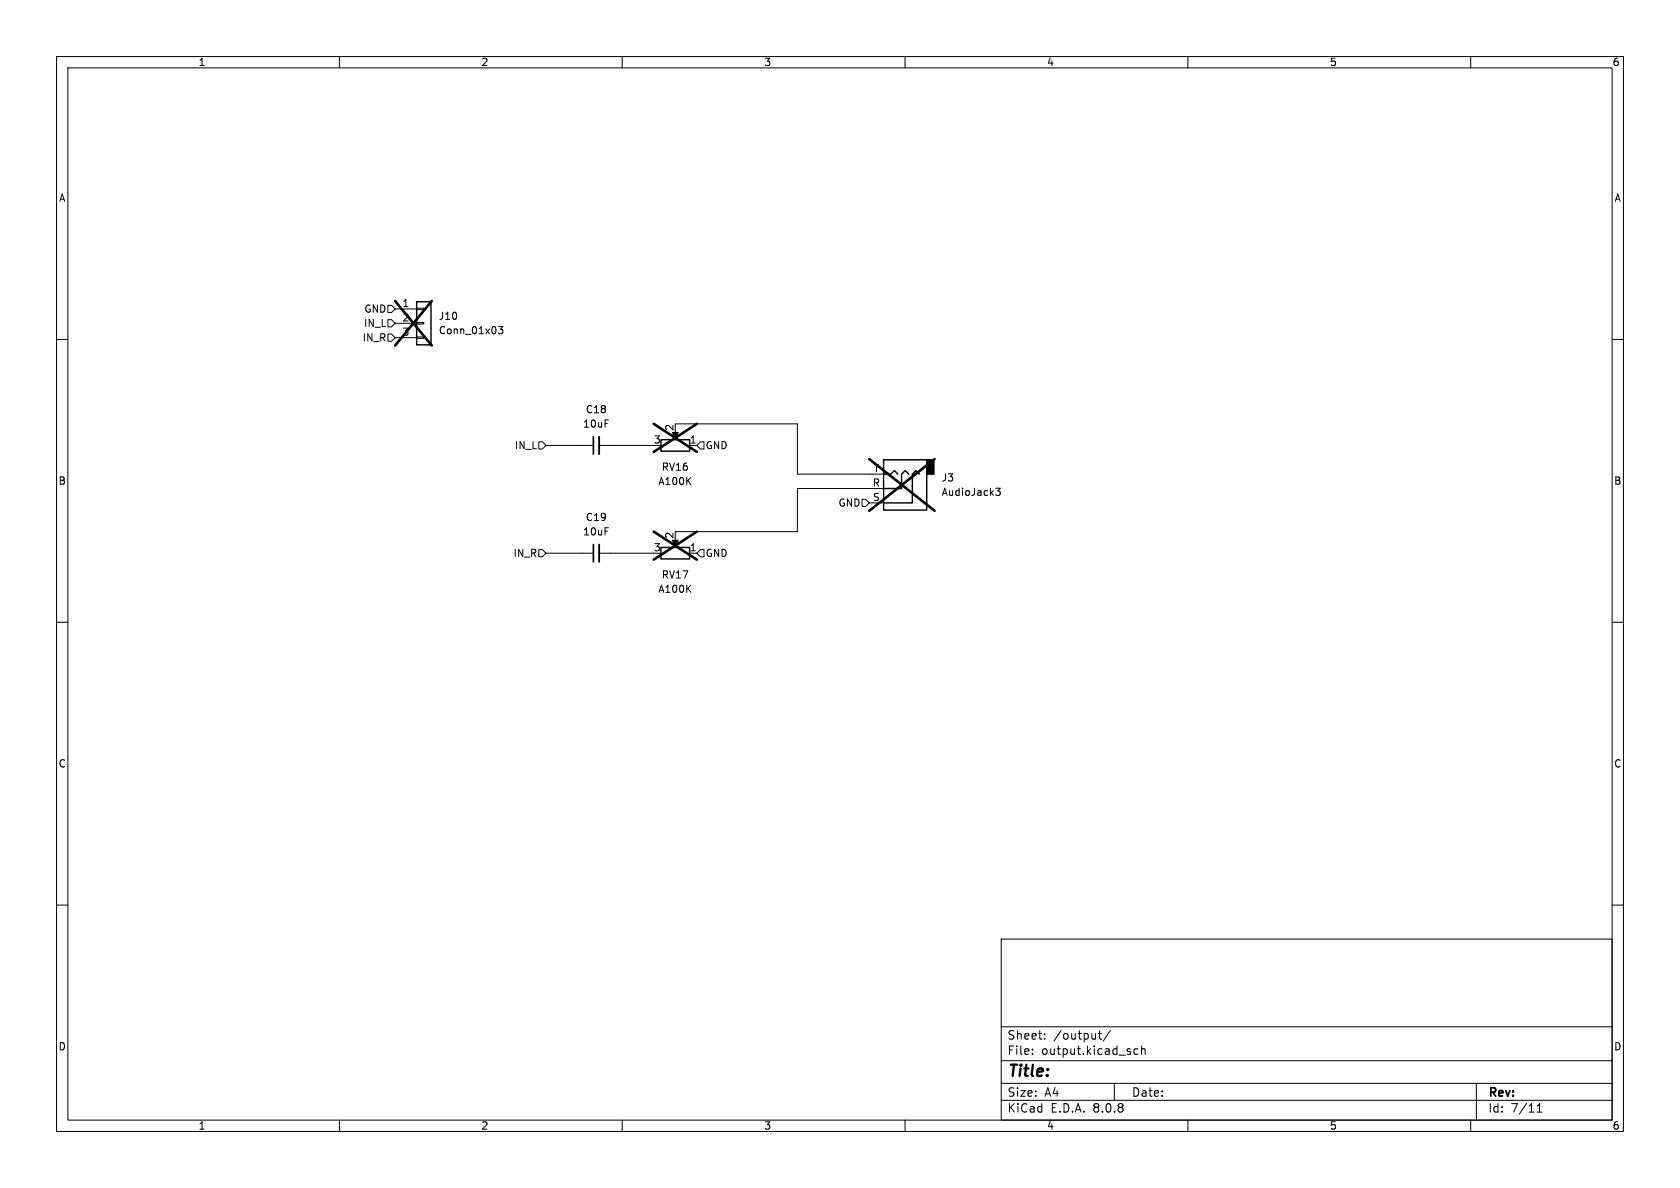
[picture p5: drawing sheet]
<svg xmlns="http://www.w3.org/2000/svg" width="297mm" height="210mm" viewBox="0 0 297 210" stroke-linecap="round" stroke-linejoin="round" font-family="sans-serif">
<g fill="none" stroke="#000" stroke-width=".18">
<path d="M10 10h277v190h-277zM12 12h273v186h-273zM60 10v2M110 10v2M160 10v2M210 10v2M260 10v2M68.6 59.1h.6l.6 .6-.6 .6h-.6zM68.6 56.5h.6l.6 .7-.6 .6h-.6zM68.6 54h.6l.6 .6-.6 .6h-.6zM69.8 54.6h3.9M69.8 57.2h3.9"/>
<path d="M69.8 59.7h3.9M73.7 59.6h1.2v.2h-1.2zM73.7 57h1.2v.3h-1.2zM73.7 54.5h1.2v.2h-1.2zM88.1 57.7h.8l-.4 .5 .3 .1v.6l-.2 .1-.5-.1M10 60h2M95.2 78.1h.7l.6 .6-.6 .7h-.7zM96.5 78.7h8.4M105.9 78.7h9.7M119.4 74.9h21.6v8.9h15.2M119.4 76.2v1M121.9 78.7h1.3"/>
<path d="M123.8 78.1h.7v1.3h-.7l-.6-.7zM285 60h2M95.2 97.2h.7l.6 .6-.6 .6h-.7zM96.5 97.8h8.4M105.9 97.8h9.7M119.4 95.3v1M121.9 97.8h1.3M123.8 97.2h.7v1.2h-.7l-.6-.6zM152.4 88.3h.6l.7 .6-.7 .6h-.6zM153.7 88.9h2.5M156.2 86.4h-15.2v7.6h-21.6M176 86.3h.8l-.4 .5 .4 .1v.6l-.2 .1-.6-.1"/>
<path d="M10 110h2M285 110h2M10 160h2M177 166h108v32h-108zM285 160h2M60 198v2M110 198v2M160 198v2M177 194.5h108M177 191.5h108M177 187.5h108M177 181.5h108"/>
<path d="M182.5 186.3v.1M182.5 185.5v.1M184.7 183.6v.1M184.7 182.8v.1M194.2 182.7h.5M194.4 182.2v1.3l.3 .2M196.3 182.1l-1.3 2M197 191.5v3M201.2 185.5l-.5-.1-.2 .3v.4l.1 .2h.6M201.8 185.5l.2-.1 .4 .1 .1 .9M201.8 184.9v1.5M210 198v2"/>
<path d="M260 198v2M261 191.5v6.5M271.7 196.6h.9M271.7 195.5l.5-.4v1.5"/>
</g>
<path d="M163.8 81.3h1.3v2.5h-1.3z" fill="#000" stroke="#000" stroke-width=".25"/>
<path d="M73.7 53.3h2.5v7.7h-2.5zM116.8 77.7h5.1v2.1h-5.1zM116.8 96.8h5.1v2h-5.1zM156.2 81.3h7.6v8.9h-7.6zM156.2 83.8h1.3l.6-.6 .6 .6M160.7 83.8l-.7-.6-.6 .6v2.6h-3.2M162.6 83.8l-.7-.6-.6 .6v5.1h-5.1" fill="none" stroke="#000" stroke-width=".25"/>
<path d="M69.8 53.2l6.5 7.9M76.3 53.2l-6.5 7.9M115.6 74.9l7.6 5M123.2 74.9l-7.6 5M115.6 94l7.6 4.9M123.2 94l-7.6 4.9M153.7 81.2l11.5 9.1M165.2 81.2l-11.5 9.1" fill="none" stroke="#000" stroke-width=".46"/>
<path d="M118.9 76.5h1l-.5 1.1zM118.9 95.5h1l-.5 1.1z" fill="#000" stroke="#000" stroke-width=".18"/>
<path d="M105.9 77.2v3.1M105.9 96.3v3" fill="none" stroke="#000" stroke-width=".33"/>
<path d="M104.9 77.2v3.1M104.9 96.3v3" fill="none" stroke="#000" stroke-width=".3"/>
<text font-size="2.8" x="178" y="190.9">Title:</text>
<g font-size="2.1">
<text x="178" y="184">Sheet:</text>
<text x="186.2" y="184">/output/</text>
<text x="178" y="186.7">File:</text>
<text x="184.1" y="186.7">output.kicad_sch</text>
<text x="178" y="196.9">KiCad</text>
<text x="178" y="194.1">Size:</text>
<text x="184.7" y="194.1">A4</text>
<text x="185.7" y="196.9">E.D.A.</text>
<text x="193.3" y="196.9">8.0.8</text>
<text x="200" y="194.1">Date:</text>
<text x="263" y="194.3">Rev:</text>
<text x="263" y="196.9">Id:</text>
<text x="267.1" y="196.9">7/11</text>
</g>
<g font-size="1.8">
<text x="35" y="11.9">1</text>
<text x="85" y="11.9">2</text>
<text x="135" y="11.9">3</text>
<text x="185" y="11.9">4</text>
<text x="235" y="11.9">5</text>
<text x="285" y="11.9">6</text>
<text x="10.3" y="35.9">A</text>
<text x="285.3" y="35.9">A</text>
<text x="64.3" y="58">IN_L</text>
<text x="64.3" y="55.5">GND</text>
<text x="71" y="54.4">1</text>
<text x="71" y="56.9">2</text>
<text x="71" y="59.4">3</text>
<text x="77.5" y="59.3">Conn_01x03</text>
<text x="77.5" y="56.7">J10</text>
<text x="64" y="60.6">IN_R</text>
<text x="103" y="75.8">10uF</text>
<text x="103.5" y="73.3">C18</text>
<text x="119.1" y="76.3" transform="rotate(-90 119.1 76.3)">2</text>
<text x="90.9" y="79.6">IN_L</text>
<text x="115.5" y="78.5">3</text>
<text x="116.9" y="83.4">RV16</text>
<text x="121.8" y="78.5">1</text>
<text x="124.7" y="79.6">GND</text>
<text x="154.4" y="83.6">T</text>
<text x="10.3" y="85.9">B</text>
<text x="116.3" y="86">A100K</text>
<text x="148.1" y="89.8">GND</text>
<text x="154.2" y="86.1">R</text>
<text x="154.2" y="88.6">S</text>
<text x="166.4" y="85.3">J3</text>
<text x="166.4" y="87.9">AudioJack3</text>
<text x="285.3" y="85.9">B</text>
<text x="103" y="94.8">10uF</text>
<text x="103.5" y="92.3">C19</text>
<text x="119.1" y="95.3" transform="rotate(-90 119.1 95.3)">2</text>
<text x="90.7" y="98.7">IN_R</text>
<text x="115.5" y="97.5">3</text>
<text x="121.8" y="97.5">1</text>
<text x="124.7" y="98.7">GND</text>
<text x="116.3" y="105">A100K</text>
<text x="116.9" y="102.5">RV17</text>
<text x="10.3" y="135.9">C</text>
<text x="285.3" y="135.9">C</text>
<text x="10.3" y="185.9">D</text>
<text x="285.3" y="185.9">D</text>
<text x="35" y="199.9">1</text>
<text x="85" y="199.9">2</text>
<text x="135" y="199.9">3</text>
<text x="185" y="199.9">4</text>
<text x="235" y="199.9">5</text>
<text x="285" y="199.9">6</text>
</g>
</svg>
